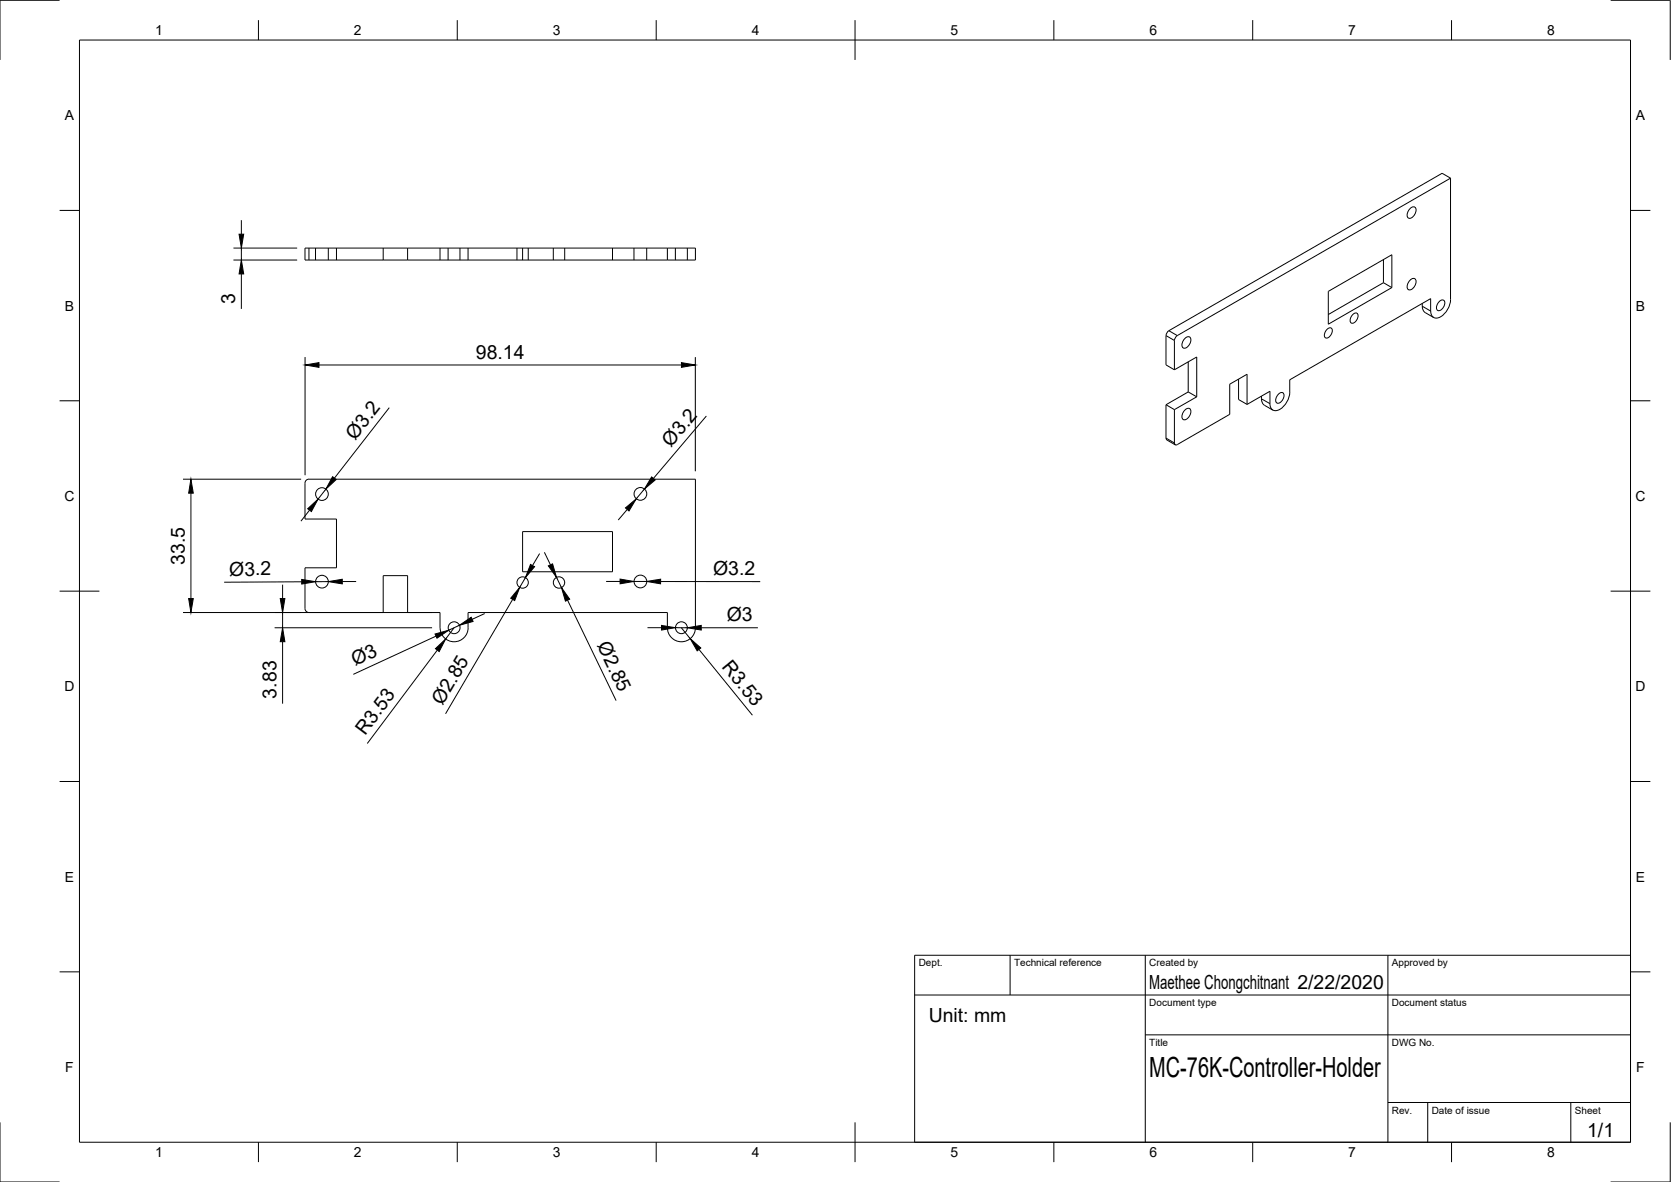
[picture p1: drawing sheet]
<svg xmlns="http://www.w3.org/2000/svg" width="420mm" height="297mm" viewBox="0 0 420 297" stroke-linecap="round" stroke-linejoin="round" font-family="sans-serif">
<!-- layer: Visible -->
<g fill="none" stroke="#000" stroke-width=".25">
<path d="M354.6 52.4a.82 .82 0 0 1 1.4 0 2.08 2.08 0 0 1-1.7 2.5 1.38 1.38 0 0 1 0-2.1zM364.7 44.8v30.5a5 5 0 0 1-3.6 4.6 1.47 1.47 0 0 1-1.4-1.7M364.7 44.8l-68.7 39.5-.5 .6-.2 .7v7.3M364.7 44.8l-2.1-1.3-68.7 39.6M96.4 62.3v3M102.5 62.3v3M110.6 62.3h-33.9v3h33.9M110.6 62.3h7.1M110.6 65.3h7.1M110.6 62.3v3M117.7 62.3v3M117.7 62.3h50.1"/>
<path d="M117.7 65.3h50.1M167.8 62.3h7.1v3h-7.1M167.8 62.3v3M334 73.2l16-9.2v8.3l-16 9.2zM340.2 79a.73 .73 0 0 1 1.2 0 1.87 1.87 0 0 1-1.5 2.2 1.24 1.24 0 0 1 0-1.9zM347.9 65.2v5.8M347.9 71l2.1 1.3M347.9 71l-13.9 8M354.6 70.4a.82 .82 0 0 1 1.4 0 2.08 2.08 0 0 1-1.7 2.5 1.38 1.38 0 0 1 0-2.2zM357.6 76.2l.1 1.2 .4 1 2.4 1.4M359.7 78.2v-3.2l-35.4 20.4a8.6 8.6 0 0 1-.5 5.3 3.7 3.7 0 0 1-3.6 2.4 1.65 1.65 0 0 1-.9-1.7M361.9 75.8a.77 .77 0 0 1 1.3 0 1.95 1.95 0 0 1-1.6 2.3 1.29 1.29 0 0 1 0-2z"/>
<path d="M293.9 83.1l-.5 .5-.2 .7v7.4l2.1 1.2M295.3 92.9l5.6-3.2v10M298 85a.82 .82 0 0 1 1.4 0 2.08 2.08 0 0 1-1.8 2.5 1.38 1.38 0 0 1 0-2.1zM298.8 90.9v7.6M298.8 98.5l2.1 1.2M298.8 98.5l-5.6 3.2M300.9 99.7l-5.6 3.2M311.4 95.3v5.1l2.2 1.2M317.2 99.5v.7M321.5 99a.77 .77 0 0 1 1.3 0 1.95 1.95 0 0 1-1.6 2.3 1.29 1.29 0 0 1 0-1.9zM333.7 82.7a.73 .73 0 0 1 1.3 0 1.87 1.87 0 0 1-1.6 2.3 1.24 1.24 0 0 1 0-1.9zM293.2 101.7v8.4l.2 .5"/>
<path d="M293.2 101.7l2.1 1.2M293.4 110.6l2.1 1.2M298 103a.82 .82 0 0 1 1.4 0 2.08 2.08 0 0 1-1.8 2.5 1.38 1.38 0 0 1 0-2.1zM313.6 101.6v-7.5l-4.4 2.4v7.6l-13.5 7.7-.3-.2-.1-.3v-8.4M317.2 100.2l.1 .8 .4 .6 2.3 1.5M319.3 101.4v-3.1l-5.7 3.3M76.7 121.4v9h7.9v12.3h-7.9v10.2a1.01 1.01 0 0 0 1 1h18.7v-9.2h6.1v9.2h8.1v3.9a3.5 3.5 0 0 0 3.6 3.5 3.5 3.5 0 0 0 3.5-3.5M77.7 120.4h97.2v37.4a3.5 3.5 0 0 1-3.6 3.5 3.5 3.5 0 0 1-3.5-3.5v-3.9h-50.1v3.9M77.7 120.4a1.01 1.01 0 0 0-1 1M131.4 133.6h22.6v10.1h-22.6z"/>
<circle cx="81" cy="124.2" r="1.6"/>
<circle cx="161" cy="124.1" r="1.6"/>
<circle cx="81" cy="146.2" r="1.6"/>
<circle cx="114.2" cy="157.8" r="1.49"/>
<circle cx="131.4" cy="146.4" r="1.43"/>
<circle cx="140.6" cy="146.4" r="1.43"/>
<circle cx="161" cy="146.1" r="1.6"/>
<circle cx="171.3" cy="157.8" r="1.49"/>
</g>
<!-- layer: Hidden -->
<g fill="none" stroke="#000" stroke-width=".25">
<path d="M79.3 62.3v3M82.5 62.3v3M84.6 62.3v3M112.7 62.3v3M115.7 62.3v3M130 62.3v3M131.4 62.3v3M132.8 62.3v3M139.1 62.3v3M142 62.3v3M154 62.3v3M159.4 62.3v3"/>
<path d="M162.6 62.3v3M169.8 62.3v3M172.8 62.3v3"/>
</g>
<!-- layer: Visible Narrow -->
<path d="M77.7 62.3v3M357.6 76.9l2.1 1.3M293.2 84.3l2.1 1.3M293.9 83.1l2.1 1.2M293.2 110.1l2.1 1.2M317.2 100.2l2.1 1.2" fill="none" stroke="#000" stroke-width=".25"/>
<!-- layer: Border -->
<g fill="none" stroke="#000" stroke-width=".25">
<path d="M15 .1h-15v15M20 10.1h390v276.9h-390zM65 5.1v5M115 5.1v5M165 5.1v5M215 5.1v10M265 5.1v5M315 5.1v5M365 5.1v5M405 .1h15v15M15 52.9h5M410 52.9h5"/>
<path d="M15 100.7h5M410 100.7h5M15 148.6h10M405 148.6h10M15 196.4h5M410 196.4h5M15 244.2h5M410 244.2h5M0 282.1v14.9h15M65 287v5M115 287v5M165 287v5"/>
<path d="M215 282.1v9.9M265 287v5M315 287v5M365 287v5M420 282.1v14.9h-15"/>
</g>
<!-- layer: TitleBlock -->
<path d="M230 240.1h180v46.9h-180zM230 250h180M254 240.1v9.9M288 240.1v46.9M349 240.1v46.9M288 260.1h122M349 277.1h61M359 277.1v9.9M395 277.1v9.9" fill="none" stroke="#000" stroke-width=".25"/>
<!-- layer: Dimensions -->
<g fill="none" stroke="#000" stroke-width=".25">
<path d="M60.7 55.3v3.6M58.7 62.3h16M58.7 65.3h16M60.7 62.3v3M60.7 68.8v8.8M76.7 89.7v29.7M80.2 91.7h91.1M174.8 89.7v28.7M97.9 102.5l-13.8 17.6M177.6 104.5l-13.3 15.7M46 120.4h29.7M48 123.9v26.5"/>
<path d="M77.8 128.2l-2.1 2.8M81.9 122.9l-1.9 2.5M135.7 139.1l-1.8 3M136.9 138.8l1.5 3.2M157.7 128l-2.3 2.7M162 122.9l-2 2.5M46 153.9h62.6M69 157.8h39.6M71.1 146.9v3.5M71.1 153.9v3.9M75.9 146.2l-19.5 .1M82.5 146.2h-3.1"/>
<path d="M86.1 146.1h3.5M109.6 159.9l-20.8 9.6M114.2 157.8l-2.1 2.8M115.5 157.1l-2.7 1.3M121.9 154.2l-3.2 1.4M128.9 150.6l-16.9 28.8M132.1 145.1l-1.4 2.5M139.9 145.1l1.3 2.6M142.7 150.8l12.2 25.3M152.4 146.1h3.5M159.4 146.1h3.2M162.8 157.7h3.5"/>
<path d="M166.1 146.1l25.1 .1M169.8 157.7l3 .1M171.3 157.8l2.2 2.7M176.3 157.8h14.3M71.1 161.3v15.5M110 163.4l-17.6 23.4M175.7 163.2l13.5 16.5"/>
</g>
<g fill="#000" stroke="#000" stroke-width=".25">
<path d="M60.1 58.9h1.2l-.6 3.4zM60.7 65.3l.6 3.5h-1.2zM76.7 91.7l3.5-.6v1.2zM171.3 91.1l3.5 .6-3.5 .6zM83.6 119.8l.9 .7-2.6 2.4zM163.9 119.9l.8 .7-2.7 2.3zM48 120.4l.6 3.5h-1.2zM77.4 127.9l2.6-2.5-1.7 3.2zM157.3 127.6l2.7-2.2-1.8 3zM47.4 150.4h1.2l-.6 3.5zM70.5 150.4h1.1l-.5 3.5zM75.9 145.6l3.5 .6-3.5 .6z"/>
<path d="M82.5 146.2l3.6-.6v1.1zM109.4 159.3l3.4-.9-2.9 2zM115.5 157.1l3-2 .5 1.1zM130.7 147.6l-1.3 3.3-1-.6zM133.4 141.8l1 .6-2.3 2.7zM137.9 142.2l1-.5 1 3.4zM141.2 147.7l2 2.9-1 .5zM155.9 145.5l3.5 .6-3.5 .6zM162.6 146.1l3.5-.6v1.2zM166.3 157.2l3.5 .5-3.5 .6zM172.8 157.8l3.5-.6v1.1zM71.1 157.8l.5 3.5h-1.1z"/>
<path d="M109.5 163l2.6-2.4-1.7 3.1zM173.5 160.5l2.7 2.3-.9 .8z"/>
</g>
<text font-size="7" x="289" y="270.6">MC-76K-Controller-Holder</text>
<g font-size="4.9">
<text x="59.1" y="76.3" transform="rotate(-90 59.1 76.3)">3</text>
<text x="119.7" y="90.2">98.14</text>
<text x="89.3" y="110.8" transform="rotate(-52 89.3 110.8)">Ø3.2</text>
<text x="168.7" y="112.5" transform="rotate(-50 168.7 112.5)">Ø3.2</text>
<text x="46.4" y="142" transform="rotate(-90 46.4 142)">33.5</text>
<text x="57.7" y="144.7">Ø3.2</text>
<text x="179.3" y="144.5">Ø3.2</text>
<text x="182.8" y="156.1">Ø3</text>
<text x="89.3" y="167.4" transform="rotate(-25 89.3 167.4)">Ø3</text>
<text x="150" y="162.2" transform="rotate(64 150 162.2)">Ø2.85</text>
<text x="181.4" y="167.6" transform="rotate(51 181.4 167.6)">R3.53</text>
<text x="69.5" y="175.5" transform="rotate(-90 69.5 175.5)">3.83</text>
<text x="111.3" y="177.4" transform="rotate(-60 111.3 177.4)">Ø2.85</text>
<text x="91.8" y="185" transform="rotate(-53 91.8 185)">R3.53</text>
<text x="289" y="248.5">Maethee Chongchitnant 2/22/2020</text>
<text x="233.5" y="256.9">Unit: mm</text>
<text x="399.1" y="285.7">1/1</text>
</g>
<g font-size="3.5">
<text x="39" y="8.8">1</text>
<text x="89" y="8.8">2</text>
<text x="139" y="8.8">3</text>
<text x="189" y="8.8">4</text>
<text x="239" y="8.8">5</text>
<text x="289" y="8.8">6</text>
<text x="339" y="8.8">7</text>
<text x="389" y="8.8">8</text>
<text x="16.3" y="30.2">A</text>
<text x="411.3" y="30.2">A</text>
<text x="16.3" y="78">B</text>
<text x="411.3" y="78">B</text>
<text x="16.2" y="125.9">C</text>
<text x="411.2" y="125.9">C</text>
<text x="16.2" y="173.7">D</text>
<text x="411.2" y="173.7">D</text>
<text x="16.3" y="221.6">E</text>
<text x="411.3" y="221.6">E</text>
<text x="16.4" y="269.4">F</text>
<text x="411.4" y="269.4">F</text>
<text x="39" y="290.8">1</text>
<text x="89" y="290.8">2</text>
<text x="139" y="290.8">3</text>
<text x="189" y="290.8">4</text>
<text x="239" y="290.8">5</text>
<text x="289" y="290.8">6</text>
<text x="339" y="290.8">7</text>
<text x="389" y="290.8">8</text>
</g>
<g font-size="2.5">
<text x="231" y="242.9">Dept.</text>
<text x="255" y="242.9">Technical reference</text>
<text x="289" y="242.9">Created by</text>
<text x="350" y="242.9">Approved by</text>
<text x="289" y="252.8">Document type</text>
<text x="350" y="252.8">Document status</text>
<text x="289" y="262.9">Title</text>
<text x="350" y="262.9">DWG No.</text>
<text x="350" y="279.9">Rev.</text>
<text x="360" y="279.9">Date of issue</text>
<text x="396" y="279.9">Sheet</text>
</g>
</svg>
